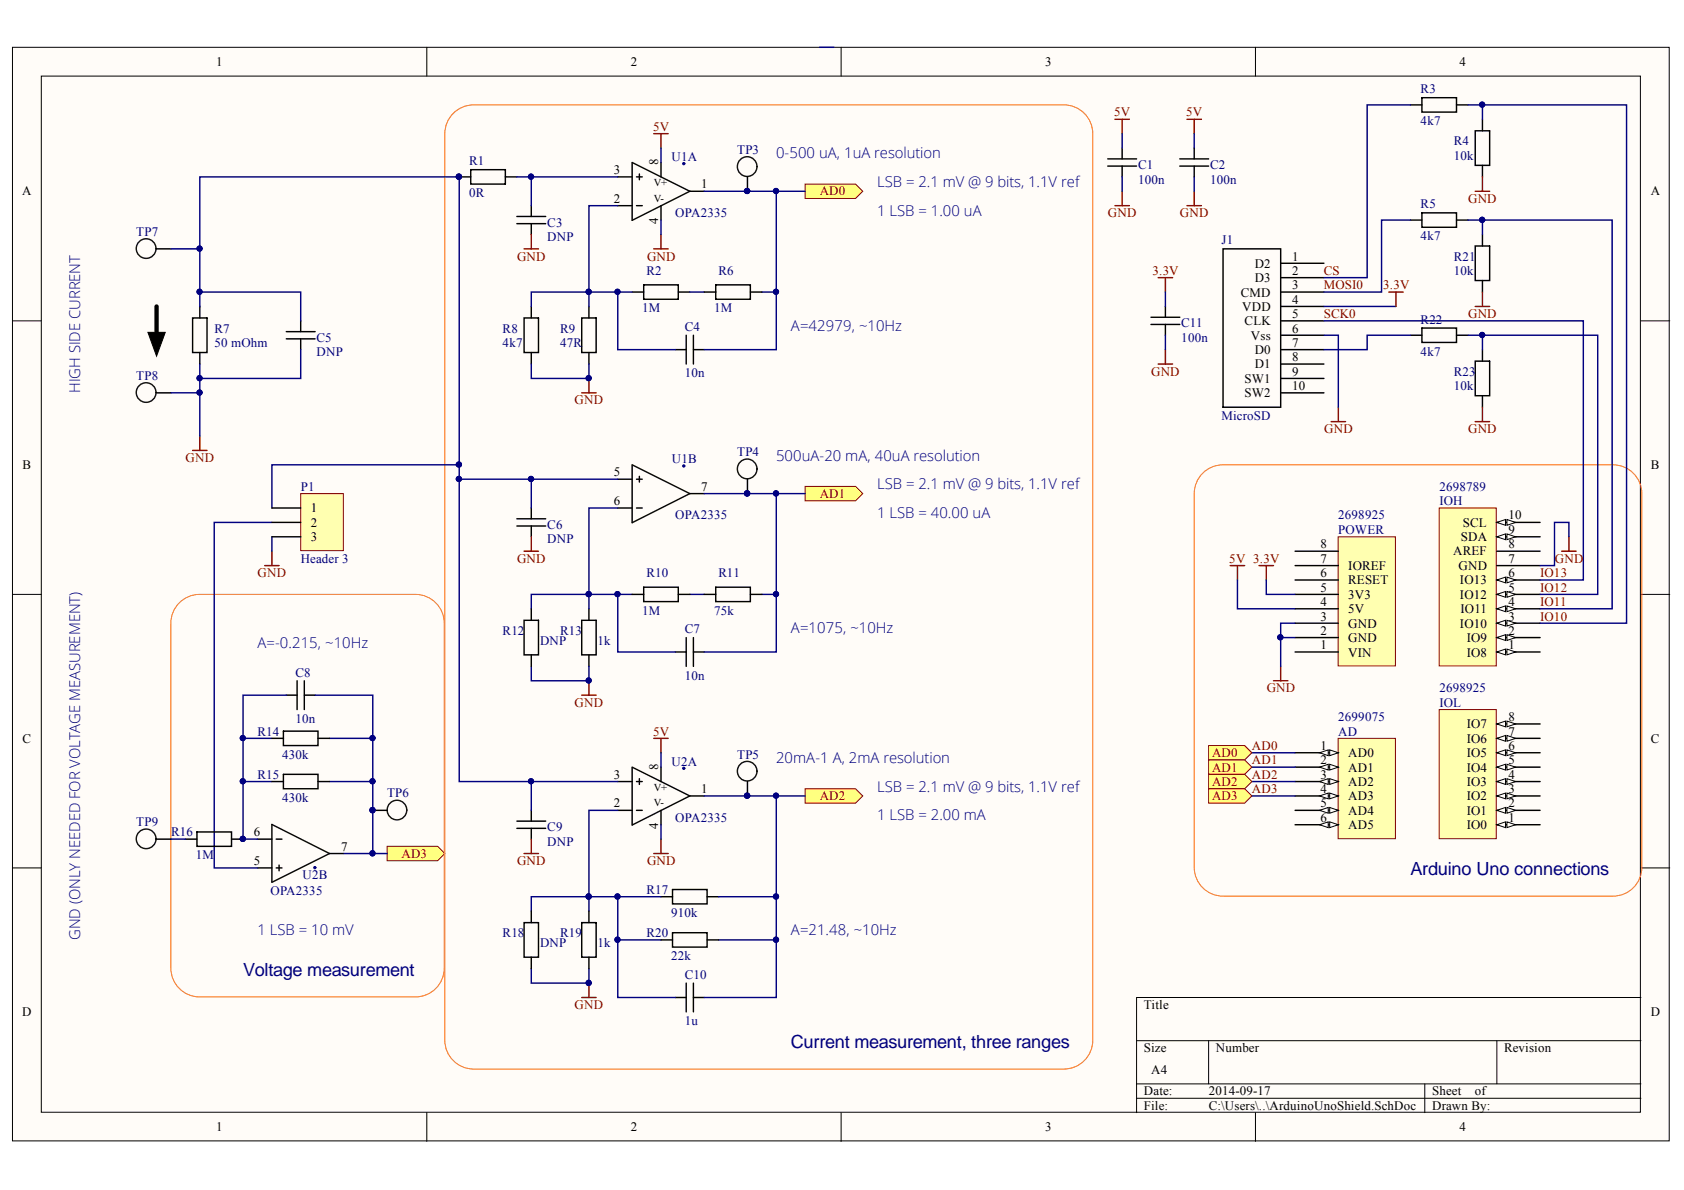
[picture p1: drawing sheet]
# Altium project ArduinoUnoSheild.PrjPcb
1 sheet, 49 parts. Net scope: flat (ports and power ports of the same name join across sheets).
Board files: ArduinoUnoShield.PcbDoc, logo.PcbDoc

## Sheet ArduinoUnoShield.SchDoc
size A4

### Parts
AD  Supplier Part Number 4: 2699075  [Header 6x1 8.5mm]  (hidden comment: AD)
C1  value 100n  [0603CAP]  (hidden comment: CAP0603)
C2  value 100n  [0603CAP]  (hidden comment: CAP0603)
C3  value DNP  [0603CAP]  (hidden comment: CAP0603)
C4  value 10n  [0603CAP]  (hidden comment: CAP0603)
C5  value DNP  [0603CAP]  (hidden comment: CAP0603)
C6  value DNP  [0603CAP]  (hidden comment: CAP0603)
C7  value 10n  [0603CAP]  (hidden comment: CAP0603)
C8  value 10n  [0603CAP]  (hidden comment: CAP0603)
C9  value DNP  [0603CAP]  (hidden comment: CAP0603)
C10  value 1u  [0603CAP]  (hidden comment: CAP0603)
C11  value 100n  [0603CAP]  (hidden comment: CAP0603)
IOH  Supplier Part Number 3: 2698789  [Header 10x1 8.5mm]  (hidden comment: IOH)
IOL  Supplier Part Number 4: 2698925  [Header 8x1 8.5mm]  (hidden comment: IOL)
J1  MicroSD  [micro SD]
P1  Header 3  [HDR1X3]
POWER  Supplier Part Number 4: 2698925  [Header 8x1 8.5mm]  (hidden comment: POWER_UNO)
R1  value 0R  [RES0603]  (hidden comment: RES_STANDARD)
R2  value 1M  [RES0603]  (hidden comment: RES_STANDARD)
R3  value 4k7  [RES0603]  (hidden comment: RES_STANDARD)
R4  value 10k  [RES0603]  (hidden comment: RES_STANDARD)
R5  value 4k7  [RES0603]  (hidden comment: RES_STANDARD)
R6  value 1M  [RES0603]  (hidden comment: RES_STANDARD)
R7  value 50 mOhm  [RES0603]  (hidden comment: RES_STANDARD)
R8  value 4k7  [RES0603]  (hidden comment: RES_STANDARD)
R9  value 47R  [RES0603]  (hidden comment: RES_STANDARD)
R10  value 1M  [RES0603]  (hidden comment: RES_STANDARD)
R11  value 75k  [RES0603]  (hidden comment: RES_STANDARD)
R12  value DNP  [RES0603]  (hidden comment: RES_STANDARD)
R13  value 1k  [RES0603]  (hidden comment: RES_STANDARD)
R14  value 430k  [RES0603]  (hidden comment: RES_STANDARD)
R15  value 430k  [RES0603]  (hidden comment: RES_STANDARD)
R16  value 1M  [RES0603]  (hidden comment: RES_STANDARD)
R17  value 910k  [RES0603]  (hidden comment: RES_STANDARD)
R18  value DNP  [RES0603]  (hidden comment: RES_STANDARD)
R19  value 1k  [RES0603]  (hidden comment: RES_STANDARD)
R20  value 22k  [RES0603]  (hidden comment: RES_STANDARD)
R21  value 10k  [RES0603]  (hidden comment: RES_STANDARD)
R22  value 4k7  [RES0603]  (hidden comment: RES_STANDARD)
R23  value 10k  [RES0603]  (hidden comment: RES_STANDARD)
TP3  TESTPOINT_1.6MM  [TESTPOINT_1.6MM]  (value not drawn)
TP4  TESTPOINT_1.6MM  [TESTPOINT_1.6MM]  (value not drawn)
TP5  TESTPOINT_1.6MM  [TESTPOINT_1.6MM]  (value not drawn)
TP6  TESTPOINT_1.6MM  [TESTPOINT_1.6MM]  (value not drawn)
TP7  TESTPOINT_1.6MM  [TESTPOINT_1.6MM]  (value not drawn)
TP8  TESTPOINT_1.6MM  [TESTPOINT_1.6MM]  (value not drawn)
TP9  TESTPOINT_1.6MM  [TESTPOINT_1.6MM]  (value not drawn)
U1  OPA2335  [SO8]  (parts A,B of 2)
U2  OPA2335  [SO8]  (parts A,B of 2)

### Blocks framed on the sheet
Arduino Uno connections: AD IOH IOL POWER

### Ports
AD0 (in), AD0 (out), AD1 (in), AD1 (out), AD2 (in), AD2 (out), AD3 (in), AD3 (out)

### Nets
3.3V: C11.2 J1.4(VDD) POWER.5(3V3)
5V: C1.2 C2.2 POWER.4(5V) U1.8(V+) U2.8(V+)
GND: C1.1 C2.1 C3.2 C5.2 C6.2 C9.2 C11.1 IOH.7(GND) J1.6(Vss) P1.3 POWER.2(GND) POWER.3(GND) R4.1 R7.1 R8.1 R9.1 R12.1 R13.1 R18.1 R19.1 R21.1 R23.1 TP8.1 U1.4(V-) U2.4(V-)
AD0: AD.1(AD0) C4.2 R6.1 TP3.1 U1.1(Output_A) ; port AD0
AD1: AD.2(AD1) C7.2 R11.1 TP4.1 U1.7(OUT_B) ; port AD1
AD2: AD.3(AD2) C10.2 R17.1 R20.1 TP5.1 U2.1(Output_A) ; port AD2
AD3: AD.4(AD3) C8.2 R14.1 R15.1 TP6.1 U2.7(OUT_B) ; port AD3
CS: J1.2(D3) R3.2
IO10: IOH.3(IO10) R3.1 R4.2
IO11: IOH.4(IO11) R5.1 R21.2
IO12: IOH.5(IO12) R22.1 R23.2
IO13: IOH.6(IO13) J1.5(CLK)  [also labelled SCK0]
MOSI0: J1.3(CMD) R5.2
NetC3_1: C3.1 R1.2 U1.3(Non-inv_IN_A)
NetC4_1: C4.1 R2.2 R8.2 R9.2 U1.2(Inv_IN_A)
NetC5_1: C5.1 C6.1 C9.1 P1.1 R1.1 R7.2 TP7.1 U1.5(Non-inv_IN_B) U2.3(Non-inv_IN_A)
NetC7_1: C7.1 R10.2 R12.2 R13.2 U1.6(Inv_IN_B)
NetC8_1: C8.1 R14.2 R15.2 R16.1 U2.6(Inv_IN_B)
NetC10_1: C10.1 R17.2 R18.2 R19.2 R20.2 U2.2(Inv_IN_A)
NetJ1_7: J1.7(D0) R22.2
NetP1_2: P1.2 U2.5(Non-inv_IN_B)
NetR2_1: R2.1 R6.2
NetR10_1: R10.1 R11.2
NetR16_2: R16.2 TP9.1

Not connected (* = marked no-connect by the designer): AD 5(AD4) 6(AD5); IOH 1(IO8) 2(IO9) 8(AREF) 9(SDA) 10(SCL); IOL 1(IO0) 2(IO1) 3(IO2) 4(IO3) 5(IO4) 6(IO5) 7(IO6) 8(IO7); J1 1(D2) 8(D1) 9(SW1) 10(SW2); POWER 1(VIN) 6(RESET) 7(IOREF) 8

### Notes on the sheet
- (near TP3) 0-500 uA, 1uA resolution
- (near C1) LSB = 2.1 mV @ 9 bits, 1.1V ref
- 1 LSB = 1.00 uA
- (near R6) A=42979,
  0Hz
- HIGH SIDE CURRENT
- (near TP4) 500uA-20 mA, 40uA resolution
- LSB = 2.1 mV @ 9 bits, 1.1V ref
- 1 LSB = 40.00 uA
- (near C8) A=-0.215,
  0Hz
- (near R11) A=1075,
  0Hz
- (near TP5) 20mA-1 A, 2mA resolution
- 1 LSB = 2.00 mA
- GND (ONLY NEEDED FOR VOLTAGE MEASUREMENT)
- (near U2) 1 LSB = 10 mV
- A=21.48,
  0Hz
- Voltage measurement
- Current measurement, three ranges
